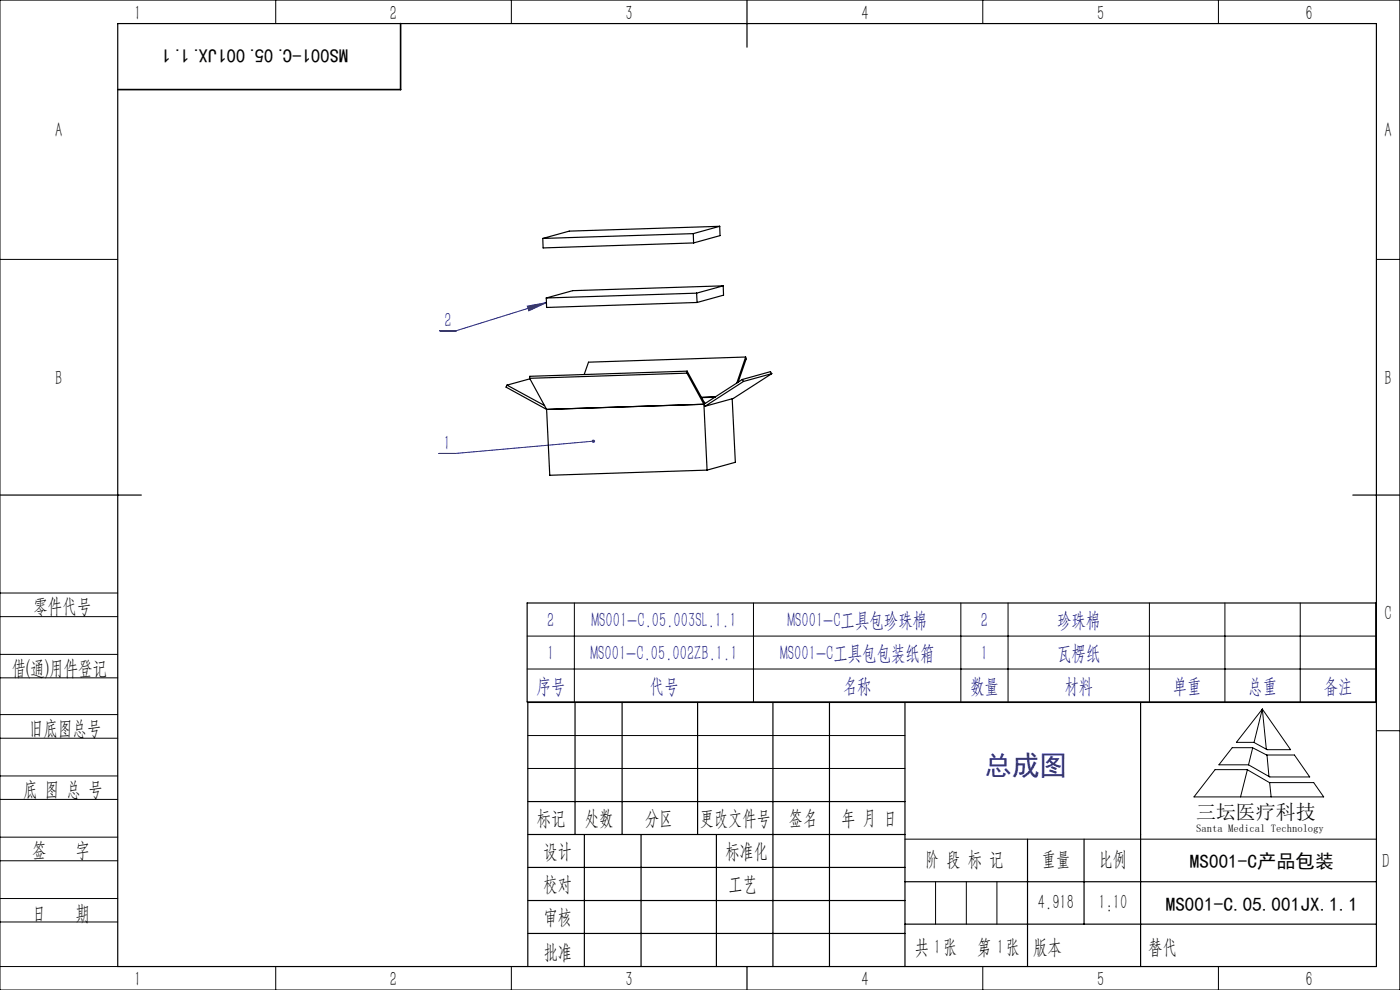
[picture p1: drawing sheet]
<svg xmlns="http://www.w3.org/2000/svg" width="297mm" height="210mm" viewBox="0 0 297 210" stroke-linecap="round" stroke-linejoin="round" font-family="sans-serif">
<path d="M111.9 64.9l4-.7-3.7 1.7zM115.9 64.2l-19.1 6h-3.5M125.9 93.6l-29.3 2.6h-3.4" fill="none" stroke="#0000a0" stroke-width=".21"/>
<g fill="none" stroke="#000" stroke-width=".21">
<path d="M0 0h297v210h-297zM58.5 0v5M108.5 0v5M208.5 0v5M258.5 0v5M0 55h25M292 55h5M0 138.8h25M0 125.8h25M0 130.8h25M111.8 134.9h180.1M121.8 127.9v21"/>
<path d="M159.8 127.9v21M203.8 127.9v21M213.9 127.9v21M243.8 127.9v21M259.9 127.9v21M275.8 127.9v21M0 143.8h25M0 156.6h25M0 151.6h25M111.8 141.9h180.1M112 156h80M261.4 158.6h4.3l3 1.6h5.9l3.2 4.6h-8.4l-4.5-2.6h-6.3z"/>
<path d="M265.7 158.6l-.8 3.6M267.8 150.4l6 8.6h-5l-2.8-1.5h-3.7zM267.8 150.4l-1.8 7.1M267.8 150.4l.8 8.5M292 155h5M0 169.6h25M0 164.6h25M0 177.6h25M112 163h80M192 178h100M257.8 163.3h6.8l4.7 2.7h9.4l2.1 3h-27.5zM264.6 163.3l-1.4 5.7"/>
<path d="M268.8 160.2l.4 4.5M269.3 166l.4 3M0 182.6h25M0 190.6h25M0 195.6h25M198.5 187v9M205 187v9M211.5 187v9M0 205h25M58.5 205v5M108.5 205v5M208.5 205v5"/>
<path d="M258.5 205v5"/>
</g>
<g fill="none" stroke="#000" stroke-width=".25">
<path d="M25 5h267v200h-267zM158.5 0v10M0 105h30M287 105h10M111.8 127.9h180.1v21h-180.1zM122 149v28M132 149v28M148 149v28M164 149v56M176 149v56M192 149v56M242 149v56"/>
<path d="M292 149h-180v56M112 170h80M112 177h80M124 177v28M136 177v28M152 177v28M218 178v27M230 178v18M112 184h80M112 191h80M112 198h80M192 187h100"/>
<path d="M192 196h100M158.5 205v5"/>
</g>
<path d="M85 5v14h-60" fill="none" stroke="#000" stroke-width=".35"/>
<path d="M125.6 93.3a.35 .35 0 0 0 .2 .6 .35 .35 0 0 0 .4-.4l-.3 .1 .3-.1-.2-.2zM111.9 64.9l4-.7-3.7 1.7z" fill="#0000a0"/>
<g fill="none" stroke="#000" stroke-width=".25">
<path d="M115.1 50.6l.1 2 31.9-1.1M147.1 49.6v1.9M147.1 49.6l-32 1M152.7 48l-5.6 1.6M152.7 48l.1 2-5.7 1.5M152.7 48l-31.9 1-5.7 1.6M115.9 63.2l.1 2 31.9-1M145.7 79.2l-33.3 1M145.7 79.2l3.6 6.6M145.8 78.7l-.1 .5M145.8 78.7l-33.4 1.1v.4M145.8 78.7l3.6 6.6-.1 .5"/>
<path d="M147.8 62.2l-31.9 1M147.8 62.2l.1 2M153.4 60.6l-31.9 1.1-5.6 1.5M153.4 60.6l-5.6 1.6M153.4 60.6l.1 2-5.6 1.6M158.2 75.7l-1.9 5.5M158.2 75.7l-33.4 1.1-.9 2.6M158.2 75.7l.1 .5-1.7 4.9M163.7 79.3l-.3-.5-5.9 1.7M163.7 79.3l-6 1.6M163.7 79.3l-8.1 5.2-6 1.7M107.6 81.7l-.2 .4 8.6 4.7"/>
<path d="M107.6 81.7l7.9 4.3M112.4 80.2l3.6 6.6M112.4 80.4l-4.8 1.3M116 86.8l.6 14 33.4-1.1M149.3 85.8l.7 13.9M149.3 85.8l-33.3 1M149.3 85.8l.3 .4M149.6 85.5l-.3 .1M151.7 84.2l-2.9 .1h2.9M155.3 84.6l.7 13.5-6 1.6M157.5 80.5l-8.2 5.3M157.5 80.5l.2 .4"/>
<path d="M157.7 80.9l-8.1 5.3"/>
</g>
<text font-size="5.8" fill="#0000a0" x="208.9" y="164.5">总成图</text>
<g font-size="4.4">
<text x="28.5" y="4.1">1</text>
<text x="82.7" y="4.1">2</text>
<text x="132.7" y="4.1">3</text>
<text x="182.7" y="4.1">4</text>
<text x="232.7" y="4.1">5</text>
<text x="277" y="4.1">6</text>
<text x="11.7" y="29.1">A</text>
<text x="293.7" y="29.1">A</text>
<text x="11.7" y="81.6">B</text>
<text x="293.7" y="81.6">B</text>
<text x="7.1" y="130.1">零件代号</text>
<text x="293.7" y="131.6">C</text>
<text x="2.5" y="143.2">借(通)用件登记</text>
<text x="6.2" y="155.8">旧底图总号</text>
<text x="4.9" y="168.9">底 图 总 号</text>
<text x="113.9" y="174.9">标记</text>
<text x="124.1" y="174.9">处数</text>
<text x="136.9" y="174.9">分区</text>
<text x="148.5" y="174.9">更改文件号</text>
<text x="167.4" y="174.9">签名</text>
<text x="178.5" y="174.9">年 月 日</text>
<text x="6.8" y="181.9">签</text>
<text x="16" y="181.9">字</text>
<text x="115.3" y="181.9">设计</text>
<text x="153.9" y="181.9">标准化</text>
<text x="196.3" y="183.7">阶 段 标 记</text>
<text x="221" y="183.7">重量</text>
<text x="233.1" y="183.7">比例</text>
<text x="293.2" y="184.1">D</text>
<text x="115.3" y="189">校对</text>
<text x="154.6" y="189">工艺</text>
<text x="6.8" y="195.2">日</text>
<text x="16" y="195.2">期</text>
<text x="115.4" y="196">审核</text>
<text x="220.2" y="192.7">4.918</text>
<text x="233" y="192.7">1:10</text>
<text x="115.3" y="203.4">批准</text>
<text x="194" y="202.4">共 张</text>
<text x="198.1" y="202.4">1</text>
<text x="207.3" y="202.4">第 张</text>
<text x="211.5" y="202.4">1</text>
<text x="219.1" y="202.4">版本</text>
<text x="28.5" y="209.1">1</text>
<text x="82.7" y="209.1">2</text>
<text x="132.7" y="209.1">3</text>
<text x="182.7" y="209.1">4</text>
<text x="232.7" y="209.1">5</text>
<text x="277" y="209.1">6</text>
</g>
<g font-size="4.4" fill="#0000a0">
<text x="94.3" y="69.3">2</text>
<text x="94.1" y="95.4">1</text>
<text x="116.1" y="133.1">2</text>
<text x="125.5" y="133.1">MS001-C.05.003SL.1.1</text>
<text x="167" y="133.1">MS001-C工具包珍珠棉</text>
<text x="208.1" y="133.1">2</text>
<text x="224.3" y="133.1">珍珠棉</text>
<text x="116.1" y="140.1">1</text>
<text x="125.2" y="140.1">MS001-C.05.002ZB.1.1</text>
<text x="165.5" y="140.1">MS001-C工具包包装纸箱</text>
<text x="208.1" y="140.1">1</text>
<text x="224.3" y="140.1">瓦楞纸</text>
<text x="113.8" y="147.1">序号</text>
<text x="137.8" y="147.1">代号</text>
<text x="178.8" y="147.1">名称</text>
<text x="205.8" y="147.1">数量</text>
<text x="225.8" y="147.1">材料</text>
<text x="248.8" y="147.1">单重</text>
<text x="264.8" y="147.1">总重</text>
<text x="280.8" y="147.1">备注</text>
</g>
<text font-size="4.4" fill="#010000" x="243.6" y="202.4">替代</text>
<text font-size="4.2" x="253.7" y="173.7">三坛医疗科技</text>
<g font-size="4.1">
<text x="73.9" y="10.4" transform="rotate(-180 73.9 10.4)">MS001-C.05.001JX.1.1</text>
<text x="252.4" y="184">MS001-C产品包装</text>
<text x="247.3" y="193.1">MS001-C.05.001JX.1.1</text>
</g>
<text font-size="2.3" x="253.7" y="176.6">Santa Medical Technology</text>
</svg>
